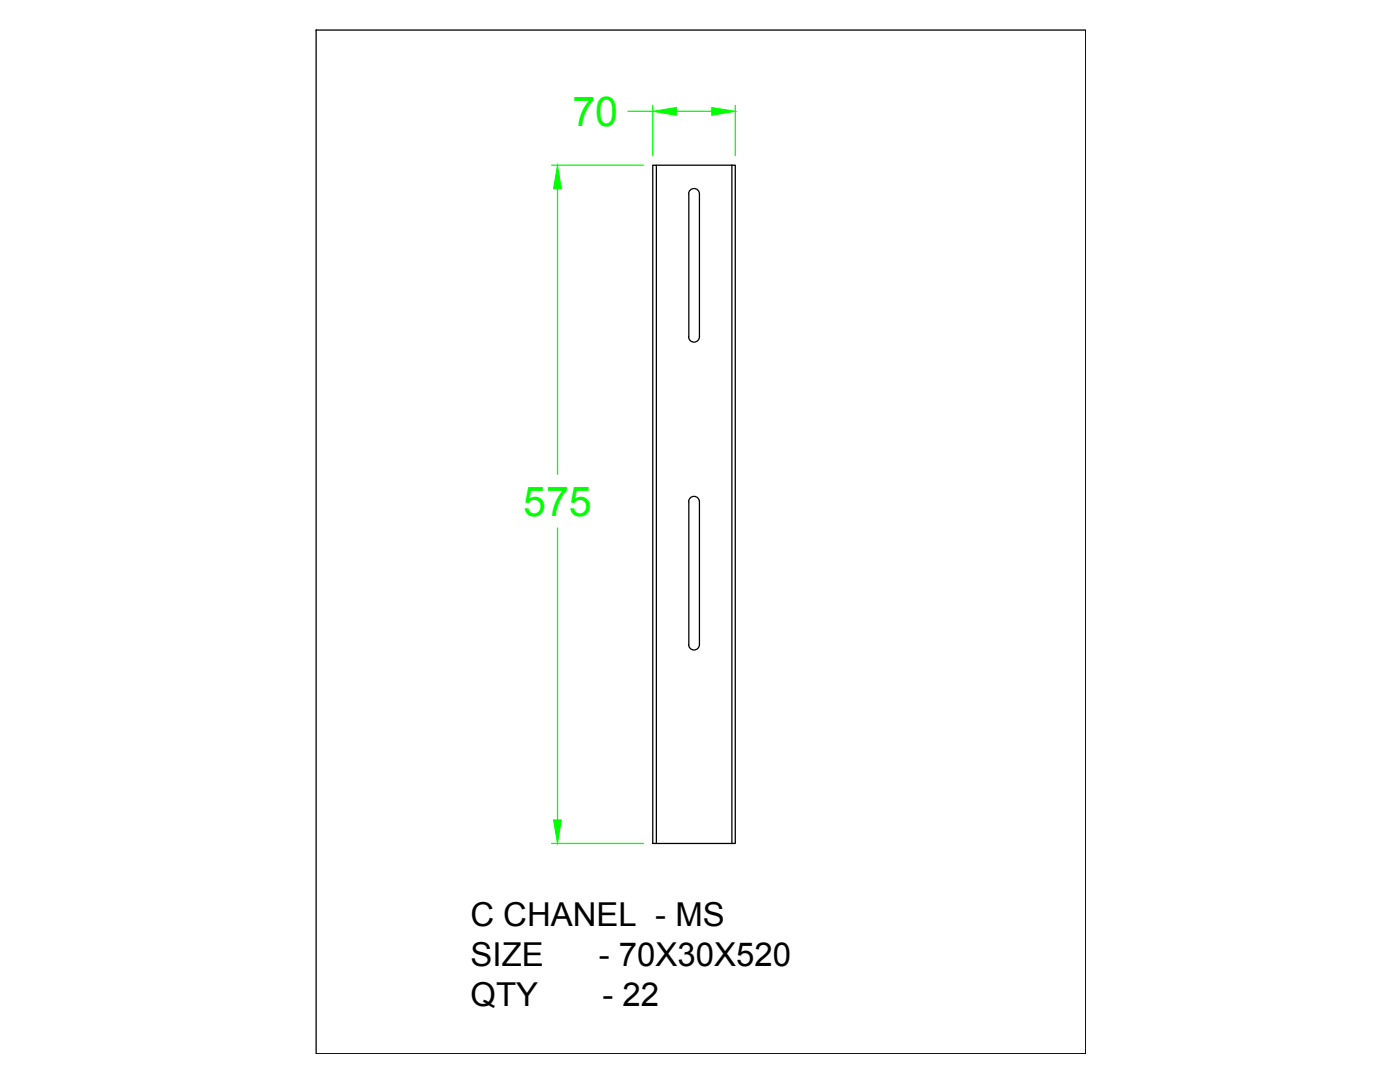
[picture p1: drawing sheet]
<svg xmlns="http://www.w3.org/2000/svg" width="279mm" height="216mm" viewBox="0 0 279 216" stroke-linecap="round" stroke-linejoin="round" font-family="sans-serif">
<!-- layer: 0 -->
<path d="M63.1 6h153.6v204.3h-153.6zM130.3 33h.7v135.3h-.7zM131 33h15.1M137.4 38.7a1.08 1.08 0 0 1 1.1-1.1 1.08 1.08 0 0 1 1.1 1.1v28.5a1.08 1.08 0 0 1-1.1 1.1 1.08 1.08 0 0 1-1.1-1.1M137.5 38.7v28.5M146.1 33h.6v135.3h-.6M146.1 33v135.3M137.4 100.1a1.08 1.08 0 0 1 1.1-1.1 1.08 1.08 0 0 1 1.1 1.1v28.5a1.08 1.08 0 0 1-1.1 1.1 1.08 1.08 0 0 1-1.1-1.1M137.5 100.1v28.5M131 168.3h15.1" fill="none" stroke="#000" stroke-width=".25"/>
<path d="M110.1 33h18.3M111.3 37.7v56.9M125.3 22.2h5M130.3 21v10.1M135 22.2h7M146.7 21v10.1M111.3 105.4v58.2M110.1 168.3h18.3" fill="none" stroke="#0f0" stroke-width=".25"/>
<g fill="#0f0" stroke="#0f0" stroke-width=".2">
<path d="M111.3 33l.7 4.7h-1.5z"/>
<path d="M110.5 163.6h1.5l-.7 4.7z"/>
<path d="M142 21.4l4.7 .8-4.7 .8z"/>
<path d="M130.3 22.2l4.7-.8v1.6z"/>
</g>
<g font-size="8.2" fill="#0f0">
<text x="114.2" y="25.1">70</text>
<text x="104.4" y="102.9">575</text>
</g>
<g font-size="6.6">
<text x="93.9" y="184.8">C CHANEL - MS</text>
<text x="93.9" y="192.7">SIZE</text>
<text x="119.5" y="192.7">- 70X30X520</text>
<text x="93.9" y="200.6">QTY</text>
<text x="120.2" y="200.6">- 22</text>
</g>
</svg>
